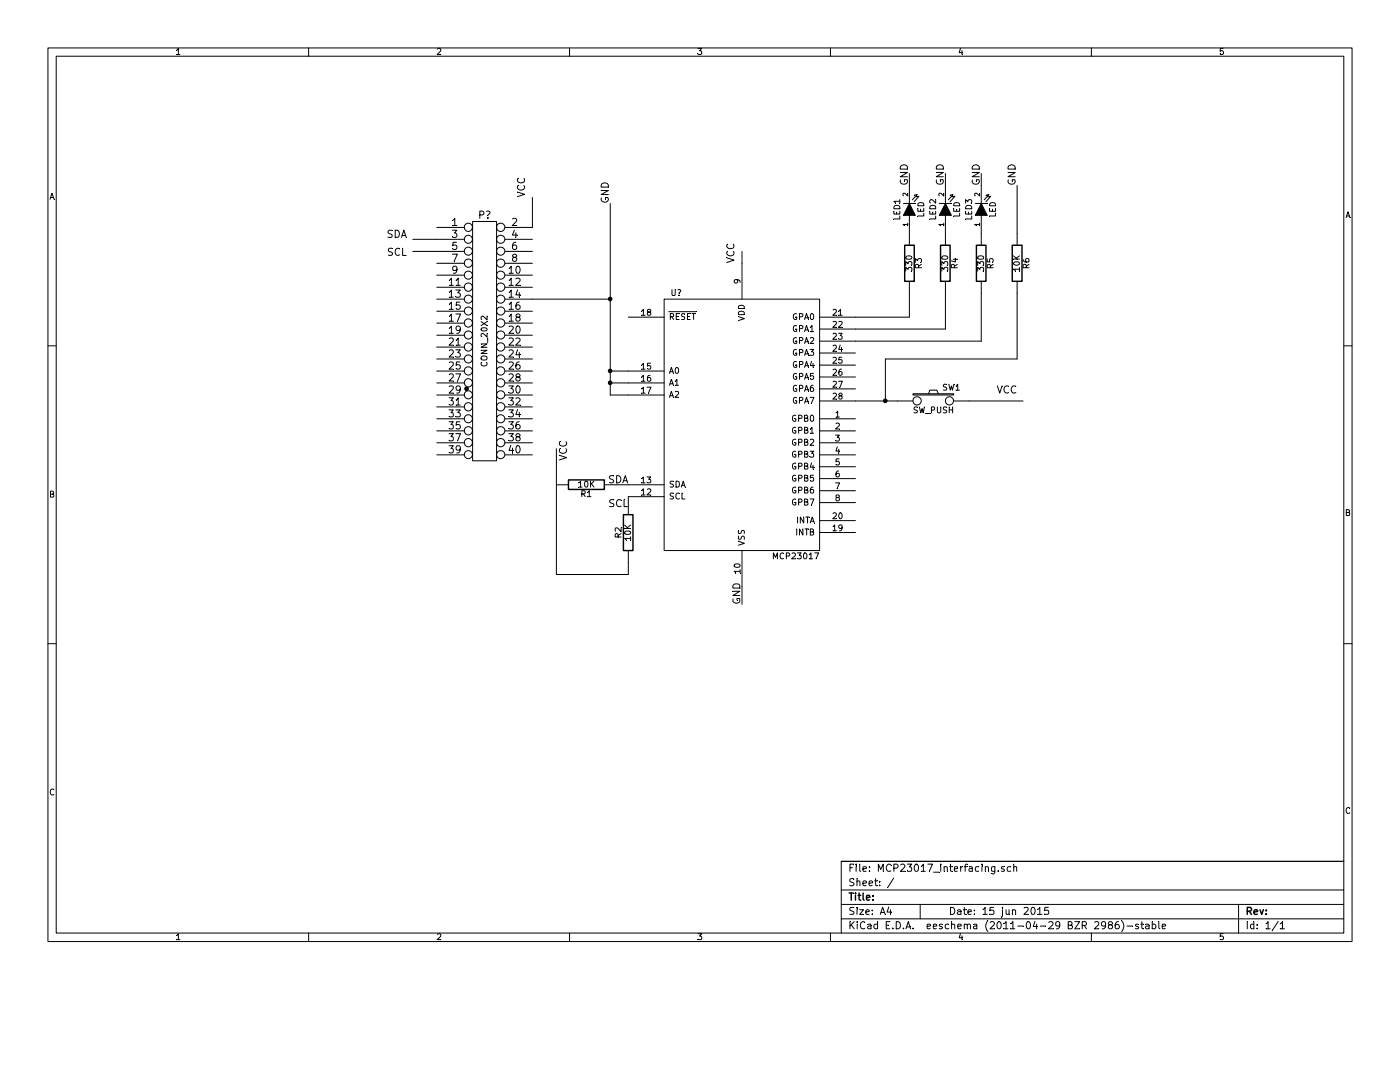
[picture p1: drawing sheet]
EESchema Schematic File Version 2  date 16-Jun-15 2:01:25 AM
LIBS:power
LIBS:device
LIBS:transistors
LIBS:conn
LIBS:linear
LIBS:regul
LIBS:74xx
LIBS:cmos4000
LIBS:adc-dac
LIBS:memory
LIBS:xilinx
LIBS:special
LIBS:microcontrollers
LIBS:dsp
LIBS:microchip
LIBS:analog_switches
LIBS:motorola
LIBS:texas
LIBS:intel
LIBS:audio
LIBS:interface
LIBS:digital-audio
LIBS:philips
LIBS:display
LIBS:cypress
LIBS:siliconi
LIBS:opto
LIBS:atmel
LIBS:contrib
LIBS:valves
LIBS:analogSpice
LIBS:analogXSpice
LIBS:convergenceAidSpice
LIBS:converterSpice
LIBS:digitalSpice
LIBS:digitalXSpice
LIBS:linearSpice
LIBS:measurementSpice
LIBS:portSpice
LIBS:sourcesSpice
LIBS:MCP23017
EELAYER 43  0
EELAYER END
$Descr A4 11700 8267
encoding utf-8
Sheet 1 1
Title ""
Date "15 jun 2015"
Rev ""
Comp ""
Comment1 ""
Comment2 ""
Comment3 ""
Comment4 ""
$EndDescr
Text Label 5250 4250 2    60   ~ 0
SCL
Text Label 5250 4050 2    60   ~ 0
SDA
Text Label 4750 3850 1    60   ~ 0
VCC
Wire Wire Line
	4650 4800 5250 4800
Wire Wire Line
	4650 3750 4650 4800
Connection ~ 5100 3200
Wire Wire Line
	5250 3300 5100 3300
Wire Wire Line
	4450 1900 4450 1650
Connection ~ 7400 3350
Wire Wire Line
	7400 3350 7400 3000
Wire Wire Line
	7400 3000 8500 3000
Wire Wire Line
	8500 3000 8500 2450
Wire Wire Line
	8100 3350 8550 3350
Wire Wire Line
	6200 2200 6200 2100
Wire Wire Line
	7900 1550 7900 1450
Wire Wire Line
	8200 2450 8200 2850
Wire Wire Line
	8200 2850 7150 2850
Wire Wire Line
	7600 2450 7600 2650
Wire Wire Line
	7600 2650 7150 2650
Wire Wire Line
	6200 4900 6200 5050
Wire Wire Line
	5250 4800 5250 4700
Wire Wire Line
	5100 2500 4450 2500
Connection ~ 3900 3250
Wire Wire Line
	5250 4150 5250 4200
Wire Wire Line
	5150 4050 5250 4050
Wire Wire Line
	3450 2000 3650 2000
Wire Wire Line
	3650 2100 3450 2100
Wire Wire Line
	7150 2750 7900 2750
Wire Wire Line
	7900 2750 7900 2450
Wire Wire Line
	7600 1550 7600 1450
Wire Wire Line
	8200 1550 8200 1450
Wire Wire Line
	7500 3350 7150 3350
Wire Wire Line
	8500 1550 8500 1950
Wire Wire Line
	5100 3100 5250 3100
Wire Wire Line
	5100 3200 5250 3200
Connection ~ 5100 3100
Wire Wire Line
	5100 3300 5100 1700
Connection ~ 5100 2500
$Comp
L MCP23017 U?
U 1 1
P 6200 3550
F 0 "U?" H 5650 4650 50  0000 C CNN
F 1 "MCP23017" H 6650 2450 50  0000 C CNN
F 2 "MODULE" H 5700 2450 50  0001 C CNN
F 3 "DOCUMENTATION" H 6200 3500 50  0001 C CNN
	1    6200 3550
	1    0    0    -1  
$EndComp
Text Label 5100 1700 1    60   ~ 0
GND
Text Label 4400 1650 1    60   ~ 0
VCC
Text Label 8500 1550 1    60   ~ 0
GND
$Comp
L R R6
U 1 1
P 8500 2200
F 0 "R6" V 8580 2200 50  0000 C CNN
F 1 "10K" V 8500 2200 50  0000 C CNN
	1    8500 2200
	1    0    0    -1  
$EndComp
Text Label 8500 3300 2    60   ~ 0
VCC
$Comp
L SW_PUSH SW1
U 1 1
P 7800 3350
F 0 "SW1" H 7950 3460 50  0000 C CNN
F 1 "SW_PUSH" H 7800 3270 50  0000 C CNN
	1    7800 3350
	1    0    0    -1  
$EndComp
Text Label 6150 2200 1    60   ~ 0
VCC
Text Label 8200 1550 1    60   ~ 0
GND
Text Label 7900 1550 1    60   ~ 0
GND
Text Label 7600 1550 1    60   ~ 0
GND
$Comp
L R R5
U 1 1
P 8200 2200
F 0 "R5" V 8280 2200 50  0000 C CNN
F 1 "330" V 8200 2200 50  0000 C CNN
	1    8200 2200
	1    0    0    -1  
$EndComp
$Comp
L R R4
U 1 1
P 7900 2200
F 0 "R4" V 7980 2200 50  0000 C CNN
F 1 "330" V 7900 2200 50  0000 C CNN
	1    7900 2200
	1    0    0    -1  
$EndComp
$Comp
L R R3
U 1 1
P 7600 2200
F 0 "R3" V 7680 2200 50  0000 C CNN
F 1 "330" V 7600 2200 50  0000 C CNN
	1    7600 2200
	1    0    0    -1  
$EndComp
$Comp
L LED LED3
U 1 1
P 8200 1750
F 0 "LED3" H 8200 1850 50  0000 C CNN
F 1 "LED" H 8200 1650 50  0000 C CNN
	1    8200 1750
	0    -1   -1   0   
$EndComp
$Comp
L LED LED2
U 1 1
P 7900 1750
F 0 "LED2" H 7900 1850 50  0000 C CNN
F 1 "LED" H 7900 1650 50  0000 C CNN
	1    7900 1750
	0    -1   -1   0   
$EndComp
$Comp
L LED LED1
U 1 1
P 7600 1750
F 0 "LED1" H 7600 1850 50  0000 C CNN
F 1 "LED" H 7600 1650 50  0000 C CNN
	1    7600 1750
	0    -1   -1   0   
$EndComp
Text Label 6200 5050 1    60   ~ 0
GND
Text Label 3400 2150 2    60   ~ 0
SCL
Text Label 3400 2000 2    60   ~ 0
SDA
$Comp
L R R2
U 1 1
P 5250 4450
F 0 "R2" V 5330 4450 50  0000 C CNN
F 1 "10K" V 5250 4450 50  0000 C CNN
	1    5250 4450
	-1   0    0    1   
$EndComp
$Comp
L R R1
U 1 1
P 4900 4050
F 0 "R1" V 4980 4050 50  0000 C CNN
F 1 "10K" V 4900 4050 50  0000 C CNN
	1    4900 4050
	0    1    1    0   
$EndComp
$Comp
L CONN_20X2 P?
U 1 1
P 4050 2850
F 0 "P?" H 4050 3900 60  0000 C CNN
F 1 "CONN_20X2" V 4050 2850 50  0000 C CNN
	1    4050 2850
	1    0    0    -1  
$EndComp
$EndSCHEMATC
